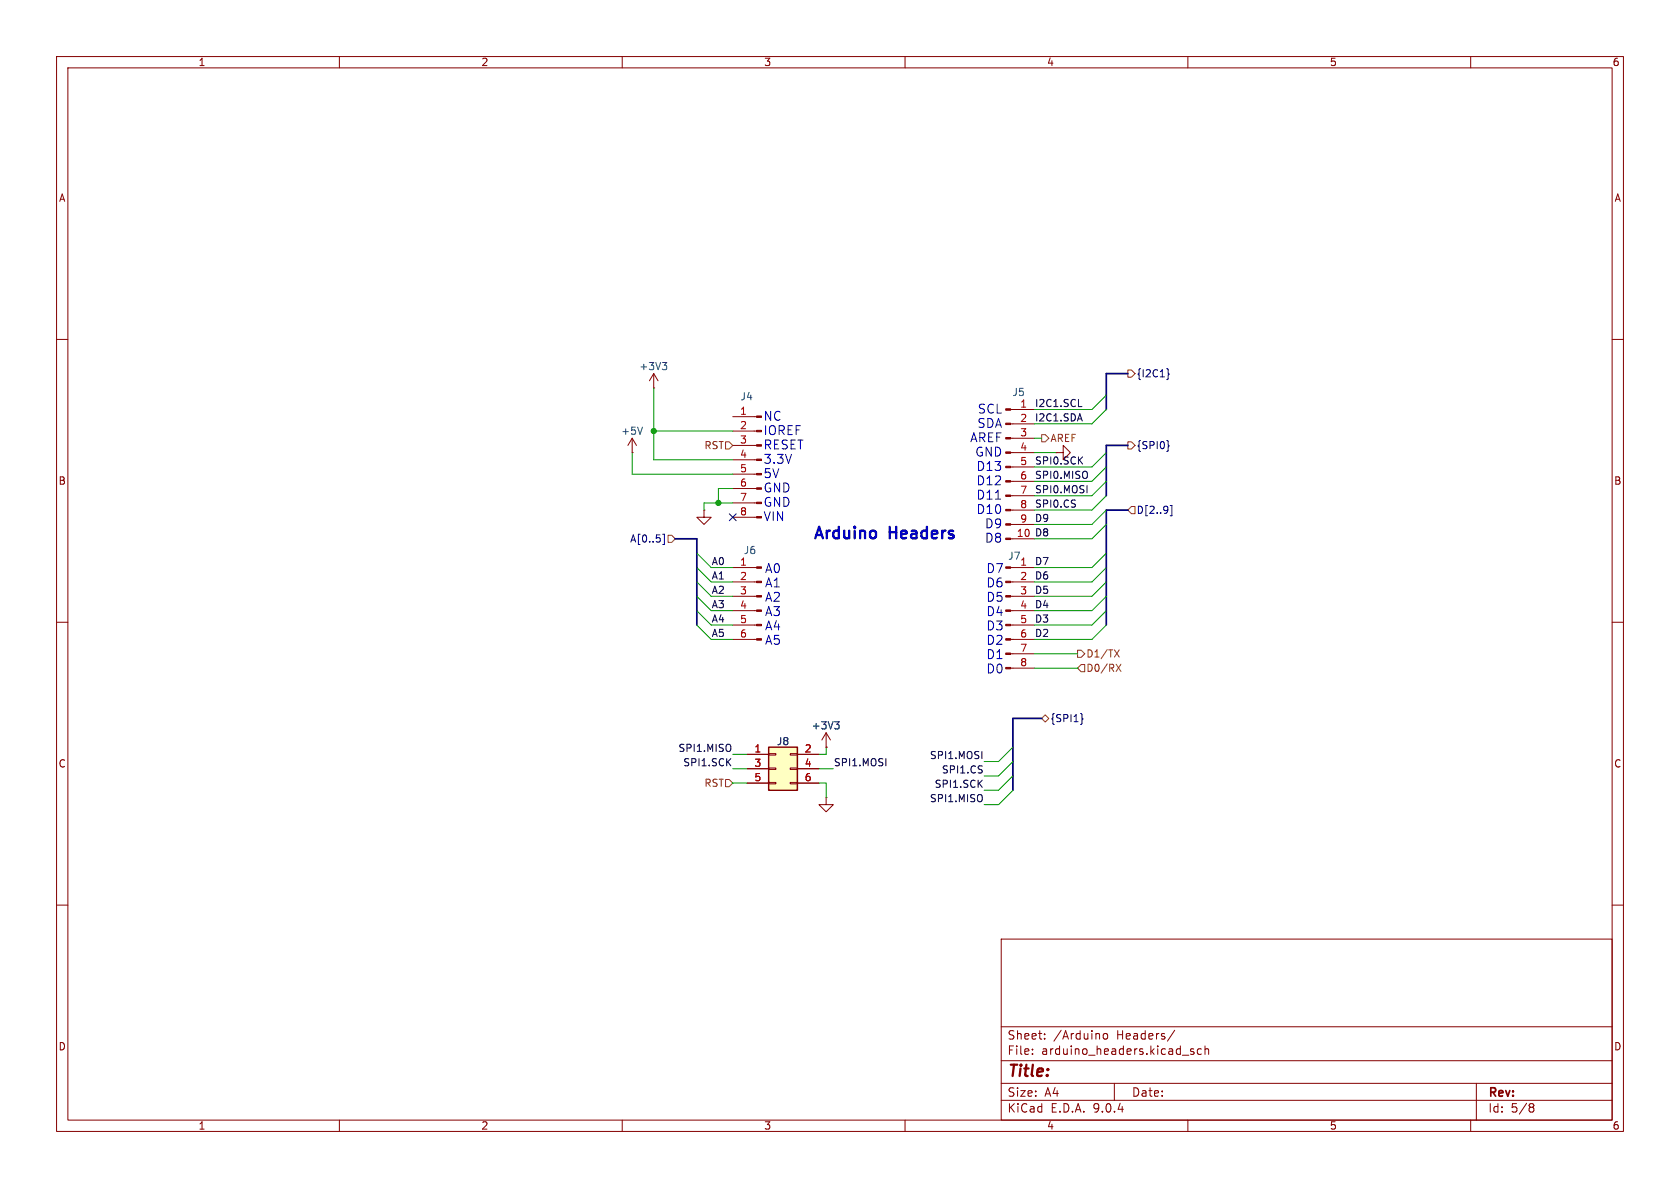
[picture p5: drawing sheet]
<svg xmlns="http://www.w3.org/2000/svg" width="297mm" height="210mm" viewBox="0 0 297 210" stroke-linecap="round" stroke-linejoin="round" font-family="sans-serif">
<g fill="none" stroke="#840000" stroke-width=".18">
<path d="M10 10h277v190h-277zM12 12h273v186h-273zM60 10v2M110 10v2M160 10v2M210 10v2M260 10v2M10 60h2M115.6 68.6h.1M115.6 66l-.8 1.3M115.6 66l.7 1.3M115.6 66v2.6"/>
<path d="M285 60h2M10 110h2M285 110h2M146 132.1h.1M146 129.5l-.7 1.3M146 129.5l.8 1.3M146 129.5v2.6M10 160h2M177 166h108v32h-108zM285 160h2M60 198v2M110 198v2"/>
<path d="M160 198v2M177 194.5h108M177 191.5h108M177 187.5h108M177 181.5h108M182.5 186.3v.1M182.5 185.5v.1M184.7 183.6v.1M184.7 182.8v.1M195.2 182.8l.3-.1 .3 .3v.4l-.3 .3-.3-.1-.2-.2v-.4zM197 191.5v3M207.7 182.1l-1.3 2"/>
<path d="M210 198v2M211 185.5l-.3-.1-.2 .2v.2l.5 .2v.3h-.5M212.4 185.5l-.4-.1-.3 .3v.4l.1 .2h.6M213 185.5l.2-.1 .4 .1 .1 .9M213 184.9v1.5M260 198v2M261 191.5v6.5M270.6 195.1l.4 .1 .2 .2-.3 .3M270.6 195.7h.3M270.9 195.7l.2 .2 .1 .4-.2 .2-.4 .1"/>
</g>
<path d="M117.1 64.1h.8l-.5 .5M117.6 64.6l.3 .2v.3l-.3 .2M147.6 127.6h.7l-.4 .5M148.1 128.1l.2 .2v.3l-.2 .2" fill="none" stroke="#006464" stroke-width=".18"/>
<path d="M135.9 132.1h5.1v7.6h-5.1z" fill="#ffffc2"/>
<path d="M135.9 132.1h5.1v7.6h-5.1z" fill="none" stroke="#840000" stroke-width=".25"/>
<g fill="none" stroke="#840000" stroke-width=".18">
<path d="M111.8 77.5l-.8 1.2M111.8 77.5l.7 1.2M111.8 77.5v2.5M129.5 73.7h4.3M129.5 76.2h4.3M129.5 78.7h4.3M178.7 72.4h4.2M178.7 74.9h4.2M178.7 77.5h4.2M111.8 80h.1M124.5 90.2v1.2h1.2l-1.2 1.3-1.3-1.3h1.3M124.5 90.2h.1"/>
<path d="M129.5 81.3h4.3M129.5 83.8h4.3M129.5 86.4h4.3M129.5 88.9h4.3M129.5 91.4h4.3M178.7 80h4.2M178.7 82.6h4.2M178.7 85.1h4.2M178.7 87.6h4.2M178.7 90.2h4.2M178.7 92.7h4.2M178.7 95.3h4.2"/>
<path d="M186.7 80h1.3v-1.3l1.2 1.3-1.2 1.3v-1.3M186.7 80h.1M129.5 100.3h4.3M129.5 102.9h4.3M129.5 105.4h4.3M129.5 108h4.3M129.5 110.5h4.3M129.5 113h4.3M178.7 100.3h4.2M178.7 102.9h4.2M178.7 105.4h4.2M178.7 108h4.2"/>
<path d="M178.7 110.5h4.2M178.7 113h4.2M178.7 115.6h4.2M178.7 118.1h4.2M132.1 133.4h3.8M132.1 135.9h3.8M132.1 138.4h3.8M135.9 133.2h1.3v.3h-1.3zM135.9 135.8h1.3v.2h-1.3zM135.9 138.3h1.3v.3h-1.3zM139.7 133.2h1.3v.3h-1.3zM139.7 135.8h1.3v.2h-1.3z"/>
<path d="M139.7 138.3h1.3v.3h-1.3zM141 133.4h3.8M141 135.9h3.8M141 138.4h3.8M146 132.1h.1M146 141v1.2h1.3l-1.3 1.3-1.2-1.3h1.2M146 141h.1"/>
</g>
<g fill="#840000" stroke="#840000" stroke-width=".18">
<path d="M177.8 72.3h.9v.2h-.9z"/>
<path d="M177.8 74.8h.9v.3h-.9z"/>
<path d="M177.8 77.3h.9v.3h-.9z"/>
<path d="M177.8 79.9h.9v.2h-.9z"/>
<path d="M177.8 82.4h.9v.3h-.9z"/>
<path d="M177.8 85h.9v.2h-.9z"/>
<path d="M177.8 87.5h.9v.3h-.9z"/>
<path d="M177.8 90h.9v.3h-.9z"/>
<path d="M177.8 92.6h.9v.2h-.9z"/>
<path d="M177.8 95.1h.9v.3h-.9z"/>
<path d="M177.8 100.2h.9v.3h-.9z"/>
<path d="M177.8 102.7h.9v.3h-.9z"/>
<path d="M177.8 105.3h.9v.2h-.9z"/>
<path d="M177.8 107.8h.9v.3h-.9z"/>
<path d="M177.8 110.4h.9v.2h-.9z"/>
<path d="M177.8 112.9h.9v.3h-.9z"/>
<path d="M177.8 115.4h.9v.3h-.9z"/>
<path d="M177.8 118h.9v.2h-.9z"/>
<path d="M133.8 100.2h.8v.3h-.8z"/>
<path d="M133.8 102.7h.8v.3h-.8z"/>
<path d="M133.8 105.3h.8v.2h-.8z"/>
<path d="M133.8 107.8h.8v.3h-.8z"/>
<path d="M133.8 110.4h.8v.2h-.8z"/>
<path d="M133.8 112.9h.8v.3h-.8z"/>
<path d="M133.8 73.5h.8v.3h-.8z"/>
<path d="M133.8 76.1h.8v.2h-.8z"/>
<path d="M133.8 78.6h.8v.3h-.8z"/>
<path d="M133.8 81.2h.8v.2h-.8z"/>
<path d="M133.8 83.7h.8v.2h-.8z"/>
<path d="M133.8 86.2h.8v.3h-.8z"/>
<path d="M133.8 88.8h.8v.2h-.8z"/>
<path d="M133.8 91.3h.8v.3h-.8z"/>
</g>
<path d="M113.6 75.5l-.4 1.3M147.6 127.6h.7l-.4 .5M148.1 128.1l.2 .2v.3l-.2 .2" fill="none" stroke="#006464" stroke-width=".18"/>
<path d="M206.3 65.2l.2 .1v.7l.2 .1-.2 .2v.6l-.2 .2M206.3 77.9l.2 .1v.7l.2 .1-.2 .2v.6l-.2 .2M117.2 94.4h.3v1.9h-.3M128.9 90.8l1.2 1.2M130.1 90.8l-1.2 1.2M206.9 89.4h.3v1.8h-.3M191.1 126.1l.2 .2v.6l.2 .2-.2 .2v.6l-.2 .2" fill="none" stroke="#000084" stroke-width=".18"/>
<g fill="none" stroke="#725600" stroke-width=".18">
<path d="M128.3 78.1h.6l.6 .6-.6 .7h-.6zM184.1 76.8h.7l.6 .7-.6 .6h-.7zM199.4 78.1h.6l.7 .6-.7 .7h-.6zM199.4 65.4h.6l.7 .6-.7 .7h-.6zM118.1 94.6h.6l.7 .7-.7 .6h-.6zM200 89.5h.7v1.3h-.7l-.6-.6zM190.5 114.9h.6l.7 .7-.7 .6h-.6zM191.1 117.5h.7v1.2h-.7l-.6-.6zM197 114.9l.9 1.2M197.3 117.4l.9 1.3M197.9 114.9l-.9 1.2M198.2 117.4l-.9 1.3"/>
<path d="M128.3 137.8h.6l.6 .6-.6 .7h-.6zM184.1 127l.7-.6 .6 .6-.6 .6z"/>
</g>
<path d="M190.7 71.9h.6" fill="none" stroke="#0f0f0f" stroke-width=".18"/>
<path d="M199.4 66h-3.8v6.4M199.4 78.7h-3.8v8.9M119.4 95.3h3.8v15.2M199.4 90.2h-3.8v20.3M184.1 127h-5v12.7" fill="none" stroke="#000084" stroke-width=".3"/>
<g fill="none" stroke="#009600" stroke-width=".18">
<path d="M115.6 68.6v12.7h13.9M115.6 76.2h13.9M182.9 77.5h1.2M195.6 72.4l-2.6 2.5h-10.1M195.6 69.9l-2.6 2.5h-10.1M111.8 80v3.8h17.7M123.2 97.8l2.5 2.5h3.8M129.5 88.9h-5v1.3M129.5 86.4h-2.5v2.5M182.9 80h3.8M195.6 82.6l-2.6 2.5h-10.1M195.6 90.2l-2.6 2.5h-10.1"/>
<path d="M195.6 87.6l-2.6 2.6h-10.1M195.6 92.7l-2.6 2.6h-10.1M195.6 97.8l-2.6 2.5h-10.1M195.6 80l-2.6 2.6h-10.1M195.6 85.1l-2.6 2.5h-10.1M123.2 108l2.5 2.5h3.8M123.2 102.9l2.5 2.5h3.8M123.2 105.4l2.5 2.6h3.8M123.2 100.3l2.5 2.6h3.8M123.2 110.5l2.5 2.5h3.8M182.9 118.1h7.6M182.9 115.6h7.6"/>
<path d="M195.6 108l-2.6 2.5h-10.1M195.6 102.9l-2.6 2.5h-10.1M195.6 105.4l-2.6 2.6h-10.1M195.6 100.3l-2.6 2.6h-10.1M195.6 110.5l-2.6 2.5h-10.1M129.5 135.9h2.6M129.5 133.4h2.6M129.5 138.4h2.6M144.8 135.9h2.5M144.8 138.4h1.2v2.6M146 132.1v1.3h-1.2M179.1 134.6l-2.6 2.6h-2.5"/>
<path d="M179.1 137.2l-2.6 2.5h-2.5M179.1 139.7l-2.6 2.5h-2.5M179.1 132.1l-2.6 2.5h-2.5"/>
</g>
<g fill="#009600" stroke="#009600" stroke-width=".18">
<circle cx="127" cy="88.9" r=".46"/>
<circle cx="115.6" cy="76.2" r=".46"/>
</g>
<g font-size="2.8" fill="#0000c2">
<text x="143.5" y="95.9">Arduino</text>
<text x="157.2" y="95.9">Headers</text>
</g>
<text font-size="2.8" fill="#840000" x="178" y="190.9">Title:</text>
<g font-size="2.2" fill="#0000c2">
<text x="134.9" y="74.7">NC</text>
<text x="134.9" y="77.2">IOREF</text>
<text x="172.7" y="75.9">SDA</text>
<text x="172.8" y="73.4">SCL</text>
<text x="134.9" y="79.8">RESET</text>
<text x="134.9" y="82.3">3.3V</text>
<text x="171.5" y="78.5">AREF</text>
<text x="172.4" y="81">GND</text>
<text x="172.6" y="83.6">D13</text>
<text x="134.9" y="84.8">5V</text>
<text x="134.9" y="87.4">GND</text>
<text x="134.9" y="89.9">GND</text>
<text x="172.6" y="86.1">D12</text>
<text x="172.6" y="88.6">D11</text>
<text x="134.9" y="92.4">VIN</text>
<text x="172.6" y="91.2">D10</text>
<text x="174.1" y="93.7">D9</text>
<text x="135.1" y="101.6">A0</text>
<text x="174.1" y="96.2">D8</text>
<text x="174.3" y="101.6">D7</text>
<text x="135.1" y="104.1">A1</text>
<text x="135.1" y="106.7">A2</text>
<text x="174.3" y="104.1">D6</text>
<text x="174.3" y="106.7">D5</text>
<text x="135.1" y="109.2">A3</text>
<text x="135.1" y="111.7">A4</text>
<text x="174.3" y="109.2">D4</text>
<text x="174.3" y="111.7">D3</text>
<text x="135.1" y="114.3">A5</text>
<text x="174.3" y="114.3">D2</text>
<text x="174.3" y="116.8">D1</text>
<text x="174.3" y="119.4">D0</text>
</g>
<g font-size="2.1" fill="#840000">
<text x="178" y="184">Sheet:</text>
<text x="186.2" y="184">/Arduino</text>
<text x="197.5" y="184">Headers/</text>
<text x="178" y="186.7">File:</text>
<text x="184.1" y="186.7">arduino_headers.kicad_sch</text>
<text x="178" y="196.9">KiCad</text>
<text x="178" y="194.1">Size:</text>
<text x="184.7" y="194.1">A4</text>
<text x="185.7" y="196.9">E.D.A.</text>
<text x="193.3" y="196.9">9.0.4</text>
<text x="200" y="194.1">Date:</text>
<text x="263" y="194.3">Rev:</text>
<text x="263" y="196.9">Id:</text>
<text x="267.1" y="196.9">5/8</text>
</g>
<g font-size="1.8" fill="#840000">
<text x="35" y="11.9">1</text>
<text x="85" y="11.9">2</text>
<text x="135" y="11.9">3</text>
<text x="185" y="11.9">4</text>
<text x="235" y="11.9">5</text>
<text x="285" y="11.9">6</text>
<text x="10.3" y="35.9">A</text>
<text x="285.3" y="35.9">A</text>
<text x="10.3" y="85.9">B</text>
<text x="285.3" y="85.9">B</text>
<text x="10.3" y="135.9">C</text>
<text x="285.3" y="135.9">C</text>
<text x="10.3" y="185.9">D</text>
<text x="285.3" y="185.9">D</text>
<text x="35" y="199.9">1</text>
<text x="85" y="199.9">2</text>
<text x="135" y="199.9">3</text>
<text x="185" y="199.9">4</text>
<text x="235" y="199.9">5</text>
<text x="285" y="199.9">6</text>
</g>
<g font-size="1.8" fill="#006464">
<text x="112.9" y="65.6">+3V3</text>
<text x="130.8" y="71">J4</text>
<text x="178.9" y="70.2">J5</text>
<text x="109.7" y="77.1">+5V</text>
<text x="131.4" y="98.1">J6</text>
<text x="178.1" y="99.2">J7</text>
<text x="137.2" y="131.9">J8</text>
<text x="143.4" y="129.1">+3V3</text>
</g>
<g font-size="1.8" fill="#000084">
<text x="200.9" y="66.9">{I2C1}</text>
<text x="200.9" y="79.6">{SPI0}</text>
<text x="200.9" y="91">D[2..9]</text>
<text x="111.3" y="96.1">A[0..5]</text>
<text x="185.6" y="127.9">{SPI1}</text>
</g>
<g font-size="1.8" fill="#a90000">
<text x="130.7" y="73.4">1</text>
<text x="130.7" y="75.9">2</text>
<text x="180.3" y="72.1">1</text>
<text x="180.3" y="74.7">2</text>
<text x="180.3" y="77.2">3</text>
<text x="130.7" y="78.5">3</text>
<text x="130.7" y="81">4</text>
<text x="130.7" y="83.6">5</text>
<text x="180.3" y="79.8">4</text>
<text x="180.3" y="82.3">5</text>
<text x="130.7" y="86.1">6</text>
<text x="130.7" y="88.6">7</text>
<text x="180.3" y="84.8">6</text>
<text x="180.3" y="87.4">7</text>
<text x="180.3" y="89.9">8</text>
<text x="130.7" y="91.2">8</text>
<text x="179.7" y="95">10</text>
<text x="180.3" y="92.5">9</text>
<text x="130.7" y="100.1">1</text>
<text x="180.3" y="100.1">1</text>
<text x="130.7" y="102.6">2</text>
<text x="130.7" y="105.2">3</text>
<text x="130.7" y="107.7">4</text>
<text x="180.3" y="102.6">2</text>
<text x="180.3" y="105.2">3</text>
<text x="180.3" y="107.7">4</text>
<text x="130.7" y="110.2">5</text>
<text x="130.7" y="112.8">6</text>
<text x="180.3" y="110.2">5</text>
<text x="180.3" y="112.8">6</text>
<text x="180.3" y="115.3">7</text>
<text x="180.3" y="117.9">8</text>
<text x="133.3" y="133.1">1</text>
<text x="133.3" y="135.6">3</text>
<text x="142.2" y="133.1">2</text>
<text x="142.2" y="135.6">4</text>
<text x="133.3" y="138.2">5</text>
<text x="142.2" y="138.2">6</text>
</g>
<g font-size="1.8" fill="#0f0f0f">
<text x="182.9" y="72">I2C1.SCL</text>
<text x="182.9" y="74.6">I2C1.SDA</text>
<text x="182.9" y="82.2">SPI0.SCK</text>
<text x="182.9" y="89.8">SPI0.CS</text>
<text x="182.9" y="84.7">SPI0.MISO</text>
<text x="182.9" y="87.3">SPI0.MOSI</text>
<text x="182.9" y="94.9">D8</text>
<text x="182.9" y="92.4">D9</text>
<text x="125.7" y="100">A0</text>
<text x="182.9" y="100">D7</text>
<text x="125.7" y="102.5">A1</text>
<text x="125.7" y="105.1">A2</text>
<text x="125.7" y="107.6">A3</text>
<text x="182.9" y="105.1">D5</text>
<text x="182.9" y="107.6">D4</text>
<text x="182.9" y="102.5">D6</text>
<text x="125.7" y="110.1">A4</text>
<text x="125.7" y="112.7">A5</text>
<text x="182.9" y="112.7">D2</text>
<text x="182.9" y="110.1">D3</text>
<text x="119.8" y="133">SPI1.MISO</text>
<text x="120.7" y="135.5">SPI1.SCK</text>
<text x="147.3" y="135.5">SPI1.MOSI</text>
<text x="164.3" y="134.3">SPI1.MOSI</text>
<text x="166.4" y="136.8">SPI1.CS</text>
<text x="164.3" y="141.9">SPI1.MISO</text>
<text x="165.1" y="139.4">SPI1.SCK</text>
</g>
<g font-size="1.8" fill="#725600">
<text x="124.4" y="79.6">RST</text>
<text x="185.6" y="78.3">AREF</text>
<text x="192" y="119">D0/RX</text>
<text x="192" y="116.4">D1/TX</text>
<text x="124.4" y="139.3">RST</text>
</g>
</svg>
